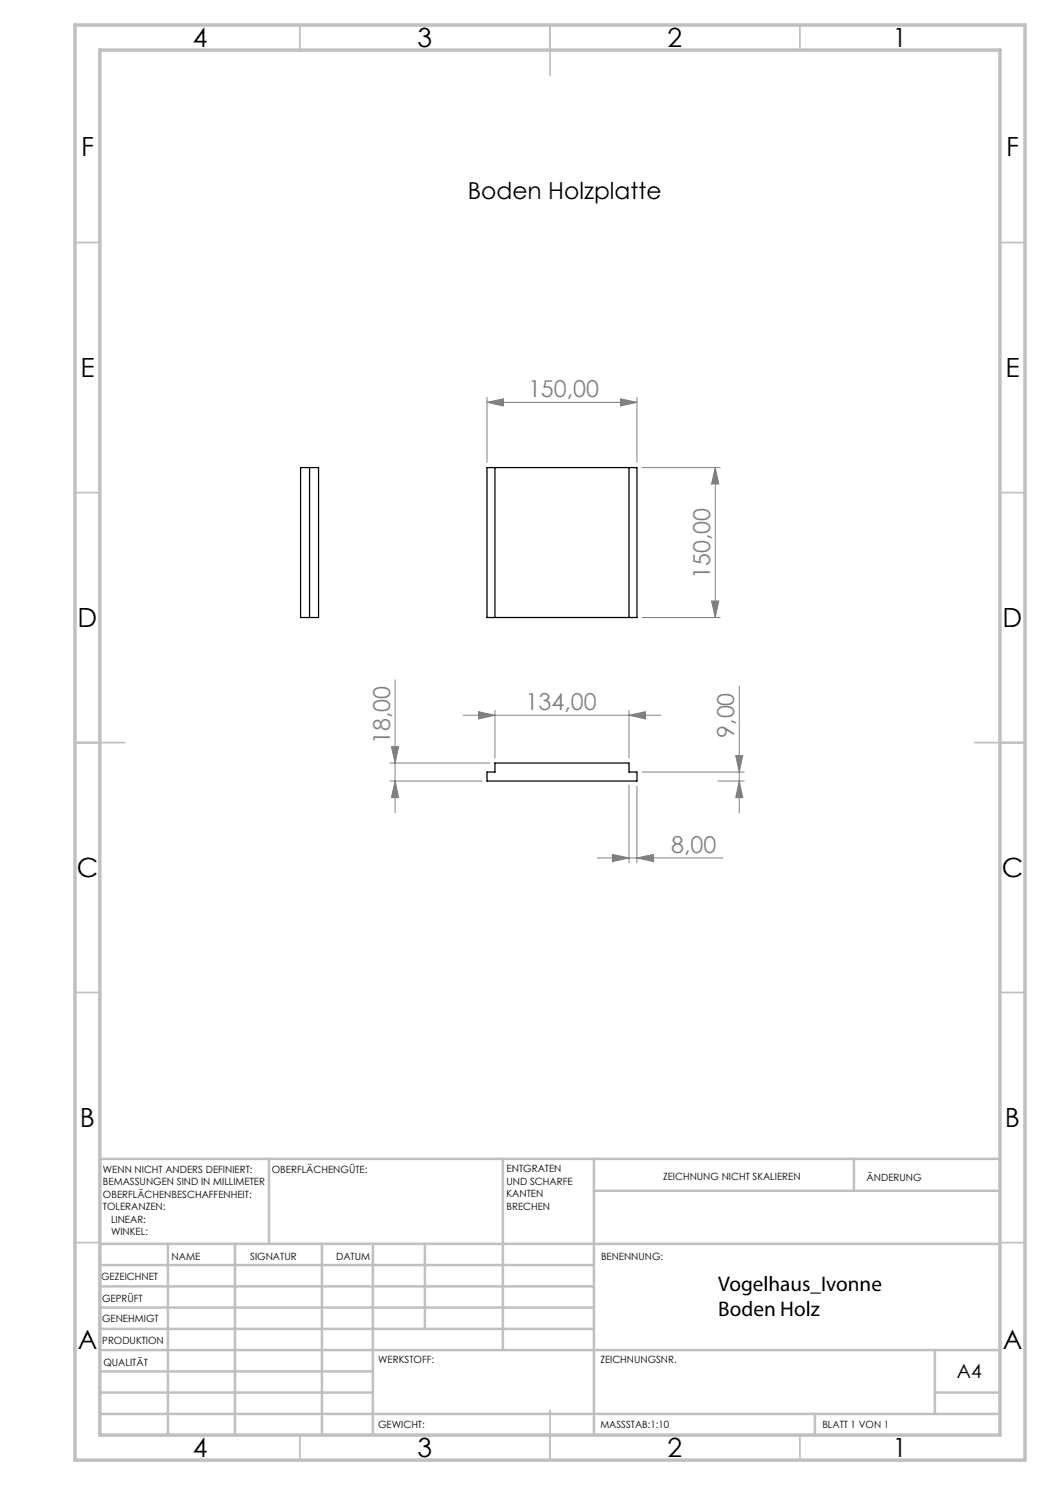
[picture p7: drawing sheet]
<svg xmlns="http://www.w3.org/2000/svg" width="210mm" height="297mm" viewBox="0 0 210 297" stroke-linecap="round" stroke-linejoin="round" font-family="sans-serif">
<path d="M60.1 93.5h3.6v30h-3.6zM61.9 93.5v30M97.4 93.5h30v30h-30zM99 93.5v30M125.8 93.5v30M99 152.6h26.8v1.8h1.6v1.8h-30v-1.8h1.6z" fill="none" stroke="#000" stroke-width=".25"/>
<g fill="none" stroke="#808080" stroke-width=".2">
<path d="M97.4 79.5v13M124.1 79.8l3.3 .7-3.3 .7zM127.4 79.5v13M97.4 80.5l3.3-.7v1.4zM97.4 80.5h30M128.4 93.5h15.6M143.1 93.5l.7 3.3h-1.5zM143.1 93.5v30M79 136v26.6M128.4 123.5h15.6M142.3 120.2h1.5l-.7 3.3zM147.8 137.2v25.4"/>
<path d="M78 156.2h18.4M78 152.6h20M78.3 149.3h1.4l-.7 3.3zM79 156.2l.7 3.3h-1.4zM92.6 143h39.6M95.7 142.3l3.3 .7-3.3 .8zM99 142.1v9.5M125.8 143l3.3-.7v1.5zM125.8 142.1v9.5M125.8 157v15.6M127.4 157.2v15.4M128.4 154.4h20.4"/>
<path d="M143.6 156.2h5.2M147.1 151.1h1.5l-.8 3.3zM147.8 156.2l.8 3.3h-1.5zM119.5 171.6h25.1M122.5 170.9l3.3 .7-3.3 .7zM127.4 171.6l3.3-.7v1.4z"/>
</g>
<g fill="none" stroke="#c0c0c0" stroke-width=".35">
<path d="M60 5v5M110 5v10M160 5v5M15 48.5h5M200 48.5h5M15 98.5h5M200 98.5h5M15 148.5h10M195 148.5h10M15 198.5h5M200 198.5h5M15 248.5h5"/>
<path d="M200 248.5h5M60 287v5M110 282v10M160 287v5"/>
</g>
<g fill="none" stroke="#c0c0c0" stroke-width=".5">
<path d="M53.8 231.8v17M100.6 231.8v38.2M118.8 231.8v55.2M118.8 238.2h81.2M170.8 231.8v6.4M200 231.8h-180v55.2M20 248.8h180M20 257.3h98.8M20 253h98.8M33.6 248.8v38.2M47 248.8v38.2M64.4 248.8v38.2"/>
<path d="M74.6 248.8v38.2M85 248.8v17M20 265.8h98.8M20 261.5h98.8M20 278.5h54.6M20 274.3h54.6M20 270h180M187 278.5h13M187 270v12.8M20 282.8h180M163 282.8v4.2"/>
</g>
<path d="M15 5h190v287h-190zM20 10h180v277h-180z" fill="none" stroke="#c0c0c0" stroke-width=".7"/>
<g fill="#808080">
<path d="M125.8 143l3.3-.7v1.5zM95.7 142.3l3.3 .7-3.3 .8z"/>
<path d="M124.1 79.8l3.3 .7-3.3 .7zM97.4 80.5l3.3-.7v1.4z"/>
<path d="M122.5 170.9l3.3 .7-3.3 .7zM127.4 171.6l3.3-.7v1.4z"/>
<path d="M147.1 151.1h1.5l-.8 3.3zM147.8 156.2l.8 3.3h-1.5z"/>
<path d="M143.1 93.5l.7 3.3h-1.5zM142.3 120.2h1.5l-.7 3.3zM78.3 149.3h1.4l-.7 3.3zM79 156.2l.7 3.3h-1.4z"/>
</g>
<g font-size="5.3">
<text x="38.5" y="9.5">4</text>
<text x="83.5" y="9.5">3</text>
<text x="133.5" y="9.5">2</text>
<text x="178.5" y="9.5">1</text>
<text x="16.2" y="31.2">F</text>
<text x="201.2" y="31.2">F</text>
<text x="16.1" y="75.5">E</text>
<text x="201.1" y="75.5">E</text>
<text x="15.5" y="125.5">D</text>
<text x="200.5" y="125.5">D</text>
<text x="15.4" y="175.5">C</text>
<text x="200.3" y="175.5">C</text>
<text x="16" y="225.5">B</text>
<text x="201" y="225.5">B</text>
<text x="15.5" y="269.7">A</text>
<text x="200.5" y="269.7">A</text>
<text x="38.5" y="291.5">4</text>
<text x="83.5" y="291.5">3</text>
<text x="133.5" y="291.5">2</text>
<text x="178.5" y="291.5">1</text>
</g>
<text font-size="4.7" x="93.6" y="39.8">Boden Holzplatte</text>
<g font-size="4.7" fill="#808080">
<text x="105.6" y="79.4">150,00</text>
<text x="142.1" y="115.8" transform="rotate(-90 142.1 115.8)">150,00</text>
<text x="105.1" y="142">134,00</text>
<text x="78" y="148.9" transform="rotate(-90 78 148.9)">18,00</text>
<text x="146.9" y="147.6" transform="rotate(-90 146.9 147.6)">9,00</text>
<text x="134.2" y="170.6">8,00</text>
</g>
<g font-size="4.2">
<text x="143.7" y="258.1">Vogelhaus_Ivonne</text>
<text x="143.7" y="263.2">Boden Holz</text>
</g>
<text font-size="3.9" x="191.4" y="275.6">A4</text>
<g font-size="2">
<text x="20.6" y="234.6">WENN NICHT ANDERS DEFINIERT:</text>
<text x="20.6" y="237.1">BEMASSUNGEN SIND IN MILLIMETER</text>
<text x="20.6" y="239.6">OBERFLÄCHENBESCHAFFENHEIT:</text>
<text x="54.4" y="234.6">OBERFLÄCHENGÜTE:</text>
<text x="101.3" y="234.5">ENTGRATEN</text>
<text x="101.3" y="237">UND SCHARFE</text>
<text x="101.3" y="239.5">KANTEN</text>
<text x="132.6" y="236">ZEICHNUNG NICHT SKALIEREN</text>
<text x="173.3" y="236.2">ÄNDERUNG</text>
<text x="20.6" y="242.1">TOLERANZEN:</text>
<text x="22.2" y="244.6">LINEAR:</text>
<text x="101.3" y="242">BRECHEN</text>
<text x="22.2" y="247.1">WINKEL:</text>
<text x="34.3" y="252">NAME</text>
<text x="50" y="251.9">SIGNATUR</text>
<text x="67.2" y="251.9">DATUM</text>
<text x="120.2" y="251.9">BENENNUNG:</text>
<text x="20.2" y="256.1">GEZEICHNET</text>
<text x="20.4" y="260.3">GEPRÜFT</text>
<text x="20.4" y="264.4">GENEHMIGT</text>
<text x="20.5" y="268.8">PRODUKTION</text>
<text x="20.7" y="273.1">QUALITÄT</text>
<text x="75.6" y="272.5">WERKSTOFF:</text>
<text x="120.1" y="272.5">ZEICHNUNGSNR.</text>
<text x="75.6" y="285.5">GEWICHT:</text>
<text x="120.1" y="285.6">MASSSTAB:1:10</text>
<text x="164.5" y="285.6">BLATT 1 VON 1</text>
</g>
</svg>
